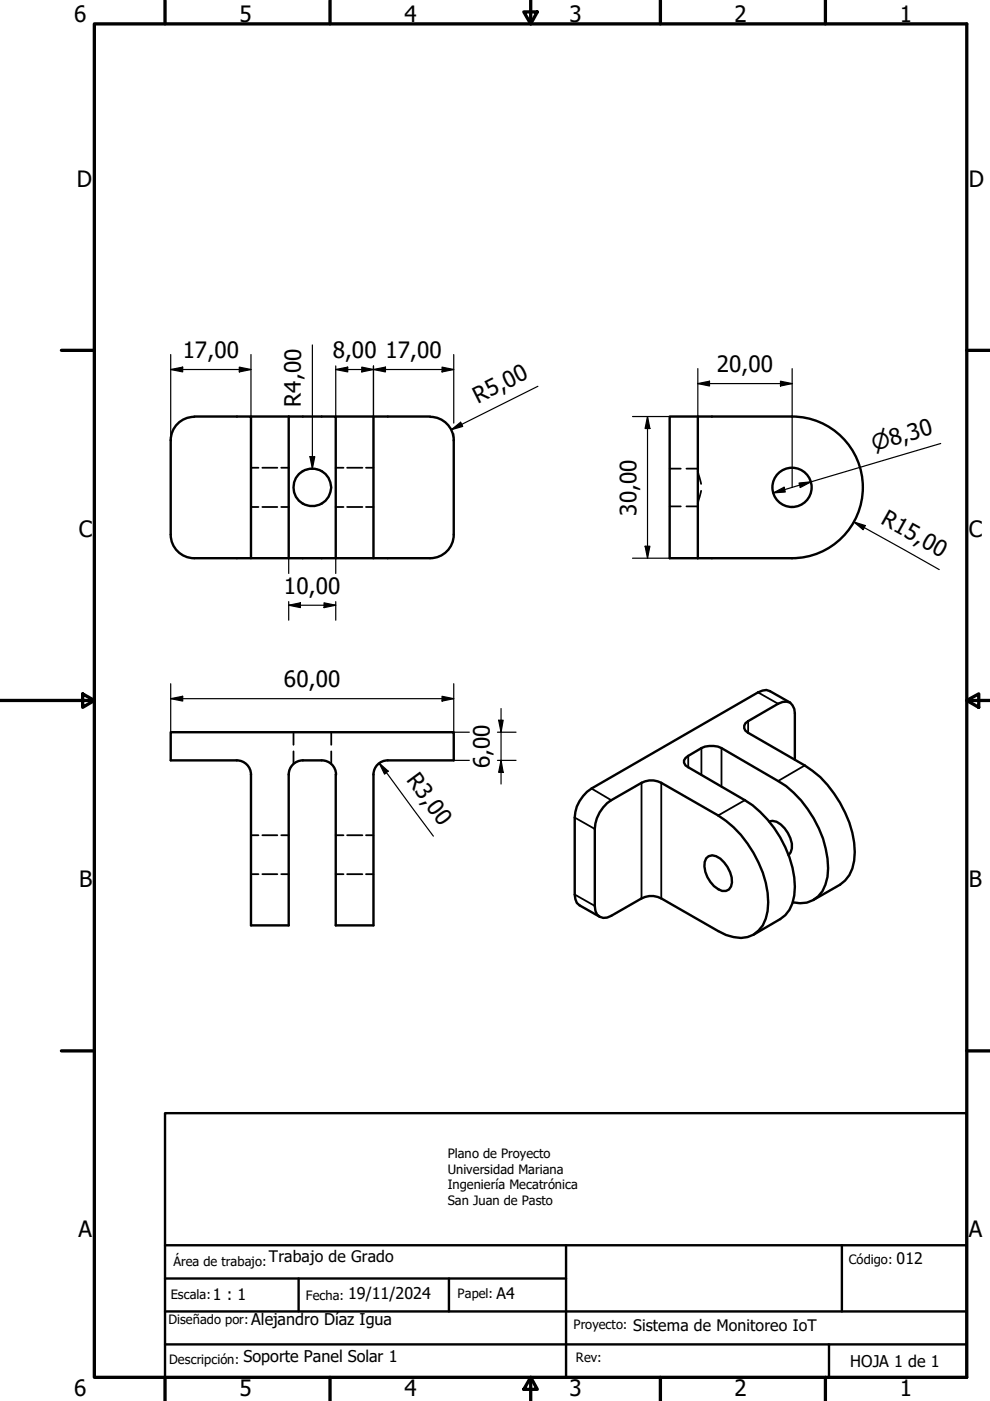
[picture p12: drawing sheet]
<svg xmlns="http://www.w3.org/2000/svg" width="210mm" height="297mm" viewBox="0 0 210 297" stroke-linecap="round" stroke-linejoin="round" font-family="sans-serif">
<!-- layer: Oculto (ISO) -->
<g fill="none" stroke="#000" stroke-width=".38">
<path d="M53.2 99.2h1.6M55.6 99.2h3.2M59.6 99.2h1.6M71.2 99.2h1.6M73.6 99.2h3.2M77.6 99.2h1.6M142 99.4h2.3M145.5 99.4h2.5M148 99.9l.7 2.7M53.2 107.5h1.6M55.6 107.5h3.2M59.6 107.5h1.6"/>
<path d="M71.2 107.5h1.6M73.6 107.5h3.2M77.6 107.5h1.6M142 107.4h2.3M145.5 107.4h2.5M148.7 104.1l-.7 2.7M62.2 155.2v2.7M62.2 159.3v2.7M70.2 155.2v2.7M70.2 159.3v2.7M53.2 177.1h1.6M55.6 177.1h3.2"/>
<path d="M59.6 177.1h1.6M71.2 177.1h1.6M73.6 177.1h3.2M77.6 177.1h1.6M53.2 185.3h1.6M55.6 185.3h3.2M59.6 185.3h1.6M71.2 185.3h1.6M73.6 185.3h3.2M77.6 185.3h1.6"/>
</g>
<!-- layer: Visible (ISO) -->
<g fill="none" stroke="#000" stroke-width=".51">
<path d="M41.2 88.4a5 5 0 0 0-5 5v19.9M41.2 88.3h12v30h8M53.2 88.3h18v30M61.2 88.3v30M64.2 99.9a4 4 0 0 0 0 6.9M68.2 99.9a4 4 0 0 0-4 0M68.2 99.9a4 4 0 0 1 0 6.9M71.2 88.3h20M79.2 88.3v30h12M91.2 88.4a5 5 0 0 1 5 5v19.9M148 88.3v30M148 88.3h-6v30h26"/>
<path d="M148 88.3h20M167.9 88.3a15 15 0 0 1 15 15 15 15 0 0 1-15 15M36.2 113.4a5 5 0 0 0 5 4.9h12M61.2 118.3h18M64.2 106.8a4 4 0 0 0 4 0M96.2 113.4a5 5 0 0 1-5 4.9M167.5 149l-4.2-2.5-.8-.2-1.8 .5-35.3 20.4a7.7 7.7 0 0 0-3.5 6.1v16.4l.1 .9 .3 .8 .6 .5 4.2 2.5M50.2 161.2h-14v-6h60v6h-14a3 3 0 0 0-3 3v32h-8v-32M64.2 161.2h4a3 3 0 0 1 3 3M64.2 161.2a3 3 0 0 0-3 3v32h-8v-32a3 3 0 0 0-3-3M128.7 170.3l7.3-4.3a4.4 4.4 0 0 1 4.2 0l12.1 6.9a23.6 23.6 0 0 1 10.6 18.4 7.8 7.8 0 0 1-3.1 6.9 6.7 6.7 0 0 1-5.9 0l-13.7-7.7a4.4 4.4 0 0 0-4.2 0l-6.4 3.7a2.16 2.16 0 0 1-2.5 .2 2.16 2.16 0 0 1-1-2.3v-16.3a7.7 7.7 0 0 1 2.6-5.5zM163.1 174.2a3 3 0 0 1 3.3 1.4 5.4 5.4 0 0 1 1.2 5.1l-.4 .6"/>
<path d="M168.5 161.1v-9.9a2.25 2.25 0 0 0-1.7-2.4h-.9l-.9 .4-6.4 3.7a1.32 1.32 0 0 0-.8 1.2 1.32 1.32 0 0 0 .8 1.3l12 6.9a23.2 23.2 0 0 1 9.5 12.1 16.3 16.3 0 0 1 .6 9.7l-.6 1.4-.9 1.2-1.1 .9-5.6 3.2M149.7 182a1.99 1.99 0 0 1 3 0 6 6 0 0 1 2.3 5.9 1.72 1.72 0 0 1-2.7 .6 6.1 6.1 0 0 1-2.9-5.8zM168.1 191.3a5.6 5.6 0 0 0 6.9-3.7 13.6 13.6 0 0 0 .1-7.7 24.3 24.3 0 0 0-8.4-13.2l-13.7-8.1a5.1 5.1 0 0 0-4.3 0l-3.3 2.1-.4 .5v.5l.4 .6 12.5 7.4a23.3 23.3 0 0 1 10.6 18.3 7.7 7.7 0 0 1-3.1 6.9l-5.6 3.3"/>
<circle cx="167.9" cy="103.3" r="4.2"/>
</g>
<!-- layer: Visible fina (ISO) -->
<path d="M148.7 158.6v5.7M153 158.6v8.2M158.6 152.9v2.5M160.7 146.8l4.3 2.4M121.9 173.3l4.2 2.5M125.4 167.2l4.2 2.5M136 166v24.5M140.2 166v24.5M145.9 160.3v2.4M157.9 169.7l-5.6 3.2M170.6 162.3l-5.6 3.3M121.9 189.7l4.2 2.4" fill="none" stroke="#000" stroke-width=".38"/>
<path d="M35 236h170v56h-170zM35 271.1h85M35 278.1h170M35 264h170M63.3 271.1v7M95.2 271.1v7M120 264v28M178.5 264v14.1M35 285h170M175.8 285v7" fill="none" stroke="#000" stroke-width=".51"/>
<!-- layer: Borde (ISO) -->
<g fill="none" stroke="#000" stroke-width=".7">
<path d="M20 5.1h185v286.9h-185zM35 0v5.1M70 0v5.1M111.1 2.5h2.8l-1.4 2.6zM112.5 0v5.1M140 0v5.1M175 0v5.1M13 74.3h7M205 74.3h5M0 148.5h20M17.5 147.1l2.5 1.4-2.5 1.5zM205 148.5l2.5-1.4v2.9z"/>
<path d="M205 148.5h5M13 222.8h7M205 222.8h5M35 292v5M70 292v5M112.5 292l1.4 2.6h-2.8zM112.5 292v5M140 292v5M175 292v5"/>
</g>
<!-- layer: Cota (ISO) -->
<g fill="none" stroke="#000" stroke-width=".25">
<path d="M36.2 78.3l2.5-.5v1.1zM36.2 75.2v18.1M36.2 78.3h17M50.7 77.8l2.5 .5-2.5 .6zM53.2 75.2v13.1M66.2 73.1v26.3M71.2 78.3l2.5-.5v1.1zM71.2 78.3h25M71.2 77.6v10.7M76.7 77.8l2.5 .5-2.5 .6zM79.2 78.3l2.5-.5v1.1zM79.2 77.6v10.7"/>
<path d="M93.7 77.8l2.5 .5-2.5 .6zM96.2 75.2v14.5M148 78.2v15.1M168 78.2v25.2M65.7 96.8h1l-.5 2.6zM68.2 99.9a4 4 0 0 0-4.8 .6M95.7 91.1l2-1.6 .4 .9zM96.2 91.9v1.4M114 81.9l-18.3 9.2M134.1 88.3h7.9M137.3 88.3l.5 2.6h-1zM137.3 88.3v30"/>
<path d="M148 81.3l2.4-.5v1zM148 81.3h20M165.5 80.8l2.5 .5-2.5 .5zM199.5 94l-35.5 10.5M61.2 118.3v3.3M71.2 118.3v3.3M134.1 118.3h7.9M136.8 115.8h1l-.5 2.5zM164 104.5l2.2-1.2 .3 1zM169.4 102.4l2.6-.2-2.3 1.2zM181 110.7l2.5 .7-.5 .9zM181 110.7l18.1 10.1"/>
<path d="M61.2 128.3l2.5-.5v1zM61.2 128.3h10M61.2 127.6v3.9M68.7 127.8l2.5 .5-2.5 .5zM71.2 127.6v3.9M36.2 148.1l2.5-.5v1zM36.2 148.1h60M36.2 145v10.2M93.7 147.6l2.5 .5-2.5 .5zM96.2 145v10.2h3.3M105.5 155.2h3.9M105.7 152.7h1l-.5 2.5z"/>
<path d="M106.2 150.2v16M80.4 161.8l1.9 1.7-.8 .6zM80.4 161.8l11.5 15.5M96.2 161.2h3.3M105.5 161.2h3.9M106.2 161.2l.5 2.6h-1z"/>
</g>
<g fill="#000">
<path d="M36.2 78.3l2.5-.5v1.1zM50.7 77.8l2.5 .5-2.5 .6zM71.2 78.3l2.5-.5v1.1zM76.7 77.8l2.5 .5-2.5 .6zM79.2 78.3l2.5-.5v1.1zM93.7 77.8l2.5 .5-2.5 .6zM65.7 96.8h1l-.5 2.6zM95.7 91.1l2-1.6 .4 .9zM137.3 88.3l.5 2.6h-1zM148 81.3l2.4-.5v1zM165.5 80.8l2.5 .5-2.5 .5zM136.8 115.8h1l-.5 2.5z"/>
<path d="M164 104.5l2.2-1.2 .3 1zM169.4 102.4l2.6-.2-2.3 1.2zM181 110.7l2.5 .7-.5 .9zM61.2 128.3l2.5-.5v1zM68.7 127.8l2.5 .5-2.5 .5zM36.2 148.1l2.5-.5v1zM93.7 147.6l2.5 .5-2.5 .5zM105.7 152.7h1l-.5 2.5zM80.4 161.8l1.9 1.7-.8 .6zM106.2 161.2l.5 2.6h-1z"/>
</g>
<g font-size="4.8">
<text x="15.7" y="4.6">6</text>
<text x="50.8" y="4.6">5</text>
<text x="85.8" y="4.6">4</text>
<text x="120.8" y="4.6">3</text>
<text x="155.8" y="4.6">2</text>
<text x="190.8" y="4.6">1</text>
<text x="16.3" y="39.5">D</text>
<text x="205.4" y="39.5">D</text>
<text x="38.7" y="75.9">17,00</text>
<text x="70.5" y="75.9">8,00</text>
<text x="81.7" y="75.9">17,00</text>
<text x="152" y="78.9">20,00</text>
<text x="63.8" y="86.2" transform="rotate(-90 63.8 86.2)">R4,00</text>
<text x="101.3" y="85.6" transform="rotate(-27 101.3 85.6)">R5,00</text>
<text x="16.7" y="113.8">C</text>
<text x="134.9" y="109.3" transform="rotate(-90 134.9 109.3)">30,00</text>
<text x="186.6" y="111" transform="rotate(29 186.6 111)">R15,00</text>
<text x="205.4" y="113.8">C</text>
<text x="60.2" y="126">10,00</text>
<text x="60.2" y="145.7">60,00</text>
<text x="86" y="165.3" transform="rotate(54 86 165.3)">R3,00</text>
<text x="103.8" y="162.9" transform="rotate(-90 103.8 162.9)">6,00</text>
<text x="16.8" y="188">B</text>
<text x="205.4" y="188">B</text>
<text x="16.6" y="262.3">A</text>
<text x="205.4" y="262.3">A</text>
<text x="15.7" y="296">6</text>
<text x="50.8" y="296">5</text>
<text x="85.8" y="296">4</text>
<text x="120.8" y="296">3</text>
<text x="155.8" y="296">2</text>
<text x="190.8" y="296">1</text>
</g>
<text font-size="4.6" x="185.4" y="95.7" transform="rotate(-16 185.4 95.7)">⌀8,30</text>
<g font-size="3.4">
<text x="57" y="267.5">Trabajo de Grado</text>
<text x="190.1" y="267.9">012</text>
<text x="45.1" y="275.6">1 : 1</text>
<text x="73.8" y="275.4">19/11/2024</text>
<text x="105.3" y="275.4">A4</text>
<text x="53.3" y="280.8">Alejandro Díaz Igua</text>
<text x="134.2" y="282.2">Sistema de Monitoreo IoT</text>
<text x="51.6" y="288.7">Soporte Panel Solar 1</text>
<text x="180.3" y="289.8">HOJA 1 de 1</text>
</g>
<g font-size="2.7">
<text x="94.9" y="245.6">Plano de Proyecto</text>
<text x="94.9" y="248.9">Universidad Mariana</text>
<text x="94.9" y="252.1">Ingeniería Mecatrónica</text>
<text x="94.9" y="255.4">San Juan de Pasto</text>
<text x="36.8" y="268.3">Área de trabajo:</text>
<text x="180" y="268.1">Código:</text>
<text x="36.2" y="275.5">Escala:</text>
<text x="64.8" y="275.6">Fecha:</text>
<text x="97" y="275.3">Papel:</text>
<text x="35.8" y="280.7">Diseñado por:</text>
<text x="121.6" y="281.9">Proyecto:</text>
<text x="35.9" y="289.3">Descripción:</text>
<text x="122.1" y="288.8">Rev:</text>
</g>
</svg>
